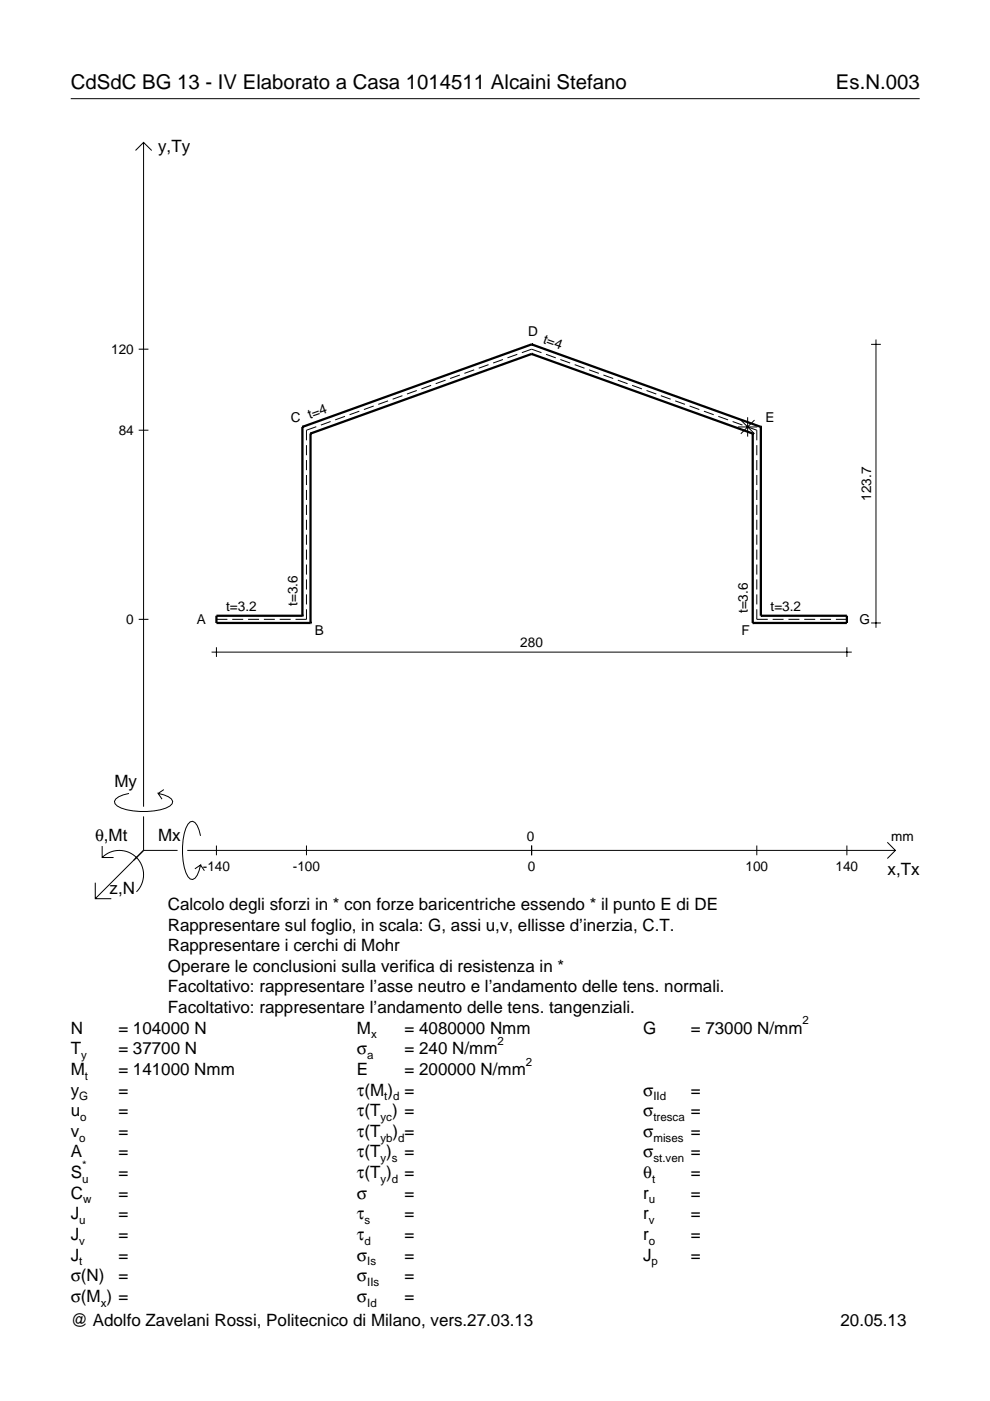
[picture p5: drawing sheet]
<svg xmlns="http://www.w3.org/2000/svg" width="210mm" height="297mm" viewBox="0 0 210 297" stroke-linecap="round" stroke-linejoin="round" font-family="sans-serif">
<g fill="none" stroke="#000" stroke-width=".21">
<path d="M15 20.9h180M28.7 31.9l1.7-1.7 1.8 1.7M30.4 30.2v140.8M29.4 74h2.1M97.5 79.5l-2.1 .8M100.5 78.4l-2 .8M103.6 77.3l-2.1 .8M106.6 76.2l-2 .8M109.7 75.1l-2.1 .8M110.6 74.8l2.1-.8 2.1 .8M115.8 75.1l2 .8M118.8 76.2l2.1 .8"/>
<path d="M121.8 77.3l2.1 .8M124.9 78.4l2.1 .8M127.9 79.5l2.1 .8M184.7 73h2.1M185.7 72v61.1M29.4 91.2h2.1M65 94.4v2.1M65 97.5v2.2M67.1 90.5l-2.1 .7v2.2M70.1 89.4l-2.1 .7M73.1 88.3l-2 .7M76.2 87.2l-2.1 .7"/>
<path d="M79.2 86.1l-2 .7M82.3 85l-2.1 .7M85.3 83.9l-2.1 .7M88.4 82.8l-2.1 .7M91.4 81.7l-2.1 .8M94.5 80.6l-2.1 .8M131 80.6l2.1 .8M134 81.7l2.1 .8M137.1 82.8l2 .7M140.1 83.9l2.1 .7M143.2 85l2 .7M146.2 86.1l2.1 .7"/>
<path d="M149.2 87.2l2.1 .7M152.3 88.3l2.1 .7M155.3 89.4l2.1 .7M156.5 90.5h4.1M157.1 89.1l2.9 2.9M158.4 90.5l2.1 .7v2.2M158.5 88.5v4.1M160 89.1l-2.9 2.9M160.5 94.4v2.1M160.5 97.5v2.2M65 100.7v2.1M65 103.9v2.1"/>
<path d="M65 107v2.2M65 110.2v2.1M65 113.4v2.1M65 116.5v2.2M65 119.7v2.1M160.5 100.7v2.1M160.5 103.9v2.1M160.5 107v2.2M160.5 110.2v2.1M160.5 113.4v2.1M160.5 116.5v2.2M160.5 119.7v2.1"/>
<path d="M29.4 131.3h2.1M44.9 138.3h135.7M45.9 131.3h2.3M45.9 137.2v2.1M49.2 131.3h2.4M52.6 131.3h2.3M55.9 131.3h2.4M59.3 131.3h2.3M65 129.2v2.1h-2.3M65 122.9v2.1M65 126v2.2M160.5 129.2v2.1h2.3"/>
<path d="M160.5 122.9v2.1M160.5 126v2.2M163.8 131.3h2.3M167.2 131.3h2.3M170.5 131.3h2.3M173.9 131.3h2.3M177.2 131.3h2.4M179.6 137.2v2.1M184.7 132.1h2.1M21.7 179.4v2.4h2.4M27.3 168.2a3.6 3.6 0 0 0-3 1.7l.1 .5a5.6 5.6 0 0 0 3.8 1.5 13.4 13.4 0 0 0 7.8-1l.5-.5 .1-.5a3.6 3.6 0 0 0-3.1-1.7l.8 1.2M30.4 173.1v7.2"/>
<path d="M34.7 167.4l-1.2 .8M42.5 177.2a3.6 3.6 0 0 0-1.7-3.1l-.5 .2a5.7 5.7 0 0 0-1.5 3.7 13.3 13.3 0 0 0 1 7.9l.5 .5 .5 .1a3.6 3.6 0 0 0 1.7-3.1l-1.2 .8M45.9 179.3v2M65 179.3v2M112.7 179.3v2M160.5 179.3v2M179.6 179.3v2M188.1 178.6l1.7 1.7-1.7 1.7M20.2 187.2v3.3h3.4M21.7 181.8a5.1 5.1 0 0 1 7.2 0 5.1 5.1 0 0 1 0 7.3M30.4 180.3l-10.2 10.2M30.4 180.3h7.2"/>
<path d="M39.7 180.3h150.1M42.5 183.4l.8 1.2"/>
</g>
<g fill="none" stroke="#000" stroke-width=".48">
<path d="M112.7 75h.1M112.7 73h.1M112.7 75l-46.9 16.9M112.7 73l-48.6 17.5M112.7 75l46.9 16.9M112.7 73l48.6 17.5M64.1 90.5h.1M64.1 90.5v40.1M65.8 91.9h.1M65.8 91.9v40.2M159.6 91.9h.1M159.6 91.9v40.2"/>
<path d="M161.3 90.5h.1M161.3 90.5v40.1M64.1 130.6h.1M64.1 130.6h-18.2v1.5h19.9M65.8 132.1h.1M159.6 132.1h.1M161.3 130.6h.1M161.3 130.6h18.3v1.5h-20"/>
</g>
<g font-size="4.3">
<text x="15" y="18.9">CdSdC BG 13 - IV Elaborato a Casa 1014511 Alcaini Stefano</text>
<text x="177.2" y="18.9">Es.N.003</text>
</g>
<g font-size="3.6">
<text x="33.5" y="32.3">y,Ty</text>
<text x="24.3" y="166.9">My</text>
<text x="20.1" y="178.2">θ,Mt</text>
<text x="33.5" y="178.2">Mx</text>
<text x="188.2" y="185.5">x,Tx</text>
<text x="23.2" y="189.6">z,N</text>
<text x="35.6" y="192.9">Calcolo degli sforzi in * con forze baricentriche essendo * il punto E di DE</text>
<text x="35.6" y="197.3">Rappresentare sul foglio, in scala: G, assi u,v, ellisse d’inerzia, C.T.</text>
<text x="35.6" y="201.7">Rappresentare i cerchi di Mohr</text>
<text x="35.6" y="206">Operare le conclusioni sulla verifica di resistenza in *</text>
<text x="35.6" y="210.4">Facoltativo: rappresentare l’asse neutro e l’andamento delle tens. normali.</text>
<text x="35.6" y="214.8">Facoltativo: rappresentare l’andamento delle tens. tangenziali.</text>
<text x="15" y="219.2">N</text>
<text x="25.1" y="219.2">= 104000 N</text>
<text x="75.7" y="219.2">M</text>
<text x="85.8" y="219.2">= 4080000 Nmm</text>
<text x="136.4" y="219.2">G</text>
<text x="146.5" y="219.2">= 73000 N/mm</text>
<text x="15" y="227.9">M</text>
<text x="15" y="223.5">T</text>
<text x="25.1" y="223.5">= 37700 N</text>
<text x="25.1" y="227.9">= 141000 Nmm</text>
<text x="75.7" y="223.5">σ</text>
<text x="75.7" y="227.9">E</text>
<text x="85.8" y="223.5">= 240 N/mm</text>
<text x="85.8" y="227.9">= 200000 N/mm</text>
<text x="15" y="232.3">y</text>
<text x="25.1" y="232.3">=</text>
<text x="75.7" y="232.3">τ(M ) =</text>
<text x="136.4" y="232.3">σ</text>
<text x="146.5" y="232.3">=</text>
<text x="15" y="236.7">u</text>
<text x="25.1" y="236.7">=</text>
<text x="75.7" y="236.7">τ(T ) =</text>
<text x="136.4" y="236.7">σ</text>
<text x="146.5" y="236.7">=</text>
<text x="15" y="241">v</text>
<text x="15" y="245.4">A</text>
<text x="25.1" y="241">=</text>
<text x="25.1" y="245.4">=</text>
<text x="75.7" y="245.4">τ(T )</text>
<text x="75.7" y="241">τ(T</text>
<text x="83.3" y="241">) =</text>
<text x="85.8" y="245.4">=</text>
<text x="136.4" y="241">σ</text>
<text x="136.4" y="245.4">σ</text>
<text x="146.5" y="241">=</text>
<text x="146.5" y="245.4">=</text>
<text x="15" y="249.8">S</text>
<text x="25.1" y="249.8">=</text>
<text x="75.7" y="249.8">τ(T )</text>
<text x="85.8" y="249.8">=</text>
<text x="136.4" y="249.8">θ</text>
<text x="146.5" y="249.8">=</text>
<text x="15" y="254.2">C</text>
<text x="25.1" y="254.2">=</text>
<text x="75.7" y="254.2">σ</text>
<text x="85.8" y="254.2">=</text>
<text x="136.4" y="254.2">r</text>
<text x="146.5" y="254.2">=</text>
<text x="15" y="258.5">J</text>
<text x="15" y="262.9">J</text>
<text x="25.1" y="258.5">=</text>
<text x="25.1" y="262.9">=</text>
<text x="75.7" y="258.5">τ</text>
<text x="75.7" y="262.9">τ</text>
<text x="85.8" y="258.5">=</text>
<text x="85.8" y="262.9">=</text>
<text x="136.4" y="258.5">r</text>
<text x="136.4" y="262.9">r</text>
<text x="146.5" y="258.5">=</text>
<text x="146.5" y="262.9">=</text>
<text x="15" y="267.3">J</text>
<text x="25.1" y="267.3">=</text>
<text x="75.7" y="267.3">σ</text>
<text x="85.8" y="267.3">=</text>
<text x="136.4" y="267.3">J</text>
<text x="146.5" y="267.3">=</text>
<text x="15" y="271.7">σ(N)</text>
<text x="25.1" y="271.7">=</text>
<text x="75.7" y="271.7">σ</text>
<text x="85.8" y="271.7">=</text>
<text x="15" y="281.2">@ Adolfo Zavelani Rossi, Politecnico di Milano, vers.27.03.13</text>
<text x="15" y="276">σ(M ) =</text>
<text x="75.7" y="276">σ</text>
<text x="85.8" y="276">=</text>
<text x="178.2" y="281.2">20.05.13</text>
</g>
<g font-size="2.9">
<text x="112" y="71.3">D</text>
<text x="23.6" y="75">120</text>
<text x="115" y="72.7" transform="rotate(20 115 72.7)">t=4</text>
<text x="61.6" y="89.5">C</text>
<text x="65.7" y="88.8" transform="rotate(-20 65.7 88.8)">t=4</text>
<text x="162.3" y="89.5">E</text>
<text x="25.2" y="92.2">84</text>
<text x="184.7" y="106.1" transform="rotate(-90 184.7 106.1)">123.7</text>
<text x="47.9" y="129.5">t=3.2</text>
<text x="63.1" y="128.5" transform="rotate(-90 63.1 128.5)">t=3.6</text>
<text x="158.6" y="130" transform="rotate(-90 158.6 130)">t=3.6</text>
<text x="163.4" y="129.5">t=3.2</text>
<text x="26.8" y="132.3">0</text>
<text x="41.7" y="132.2">A</text>
<text x="66.7" y="134.7">B</text>
<text x="110.3" y="137.2">280</text>
<text x="157.2" y="134.7">F</text>
<text x="182.2" y="132.2">G</text>
<text x="111.7" y="178.2">0</text>
<text x="189" y="178.2">mm</text>
<text x="43" y="184.7">-140</text>
<text x="62.1" y="184.7">-100</text>
<text x="111.9" y="184.7">0</text>
<text x="158.1" y="184.7">100</text>
<text x="177.2" y="184.7">140</text>
</g>
<g font-size="2.4">
<text x="78.7" y="220.2">x</text>
<text x="105.5" y="221.5">2</text>
<text x="170.2" y="217.2">2</text>
<text x="17.2" y="224.5">y</text>
<text x="77.9" y="224.5">a</text>
<text x="111.5" y="225.9">2</text>
<text x="16.8" y="233.3">G</text>
<text x="18" y="228.9">t</text>
<text x="81.5" y="233.3">t d</text>
<text x="138.5" y="233.3">IId</text>
<text x="17" y="237.7">o</text>
<text x="80.7" y="237.7">yc</text>
<text x="138.5" y="237.7">tresca</text>
<text x="16.8" y="242">o</text>
<text x="80.7" y="242">yb d</text>
<text x="138.5" y="242">mises</text>
<text x="17.4" y="250.8">u</text>
<text x="17.4" y="247.8">*</text>
<text x="80.7" y="246.4">y s</text>
<text x="80.7" y="250.8">y d</text>
<text x="138.2" y="250.8">t</text>
<text x="138.5" y="246.4">st.ven</text>
<text x="17.6" y="255.2">w</text>
<text x="137.6" y="255.2">u</text>
<text x="16.8" y="259.5">u</text>
<text x="16.8" y="263.9">v</text>
<text x="77.3" y="259.5">s</text>
<text x="77.3" y="263.9">d</text>
<text x="137.6" y="259.5">v</text>
<text x="137.6" y="263.9">o</text>
<text x="16.8" y="268.3">t</text>
<text x="77.9" y="268.3">Is</text>
<text x="138.2" y="268.3">p</text>
<text x="77.9" y="272.7">IIs</text>
<text x="21.4" y="277">x</text>
<text x="77.9" y="277">Id</text>
</g>
</svg>
